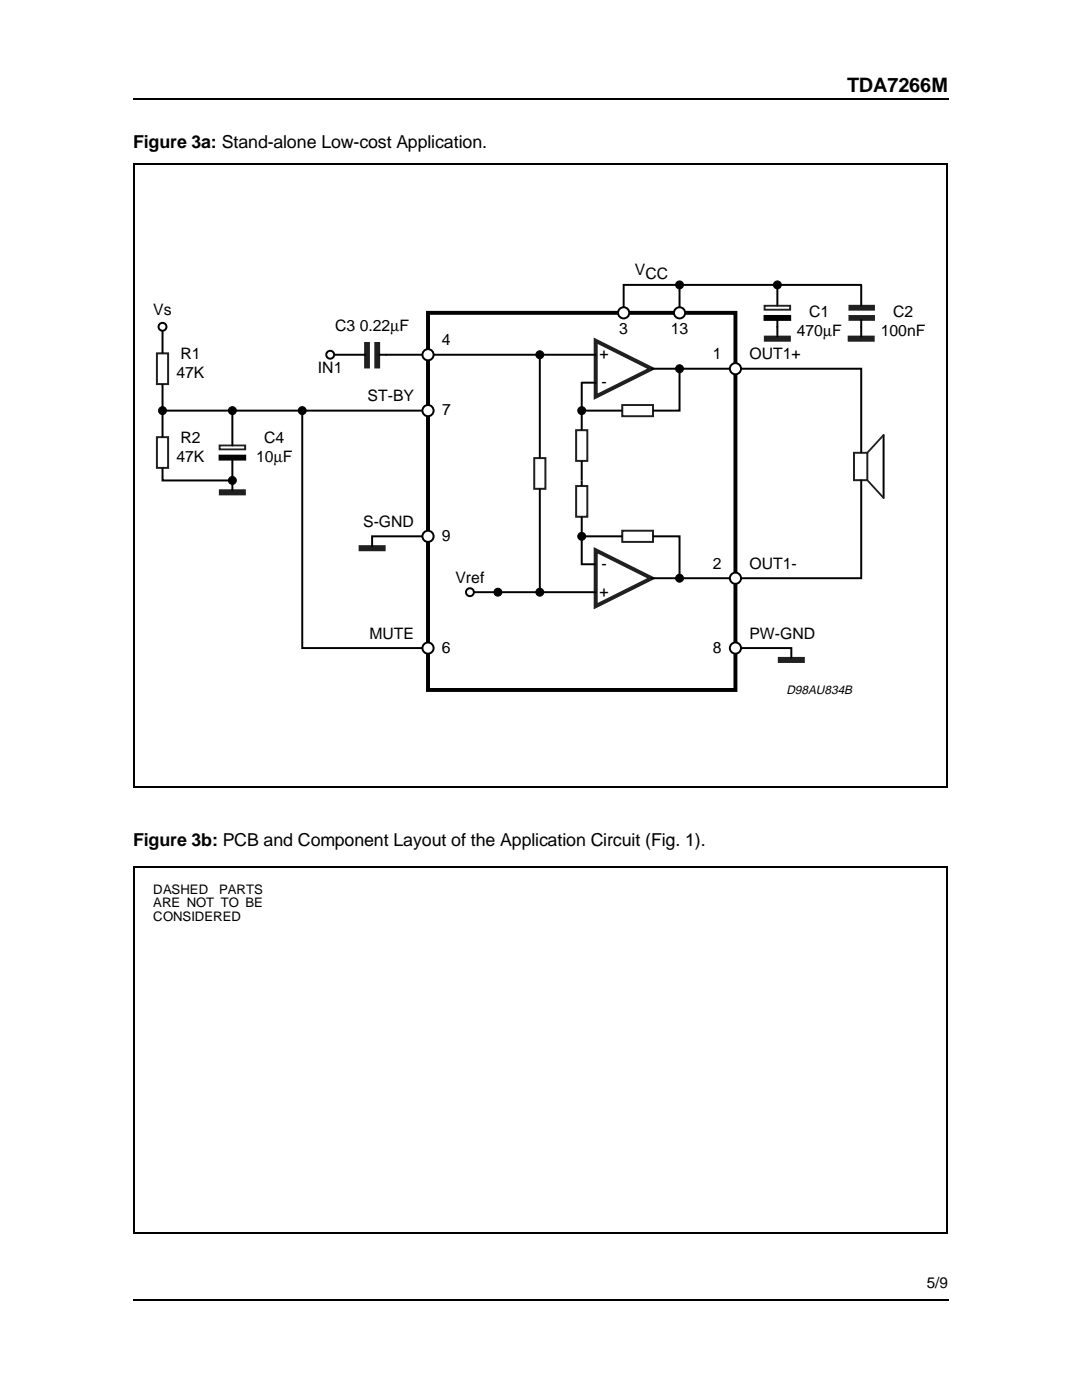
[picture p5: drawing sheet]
<svg xmlns="http://www.w3.org/2000/svg" width="216mm" height="279mm" viewBox="0 0 216 279" stroke-linecap="round" stroke-linejoin="round" font-family="sans-serif">
<path d="M26.6 32.8h162.5M26.8 32.6v124.6M189 32.6v124.6M26.6 157.1h162.5" fill="none" stroke="#000" stroke-width=".34"/>
<path d="M85.4 62.4h61.3v75.3h-61.3z" fill="none" stroke="#000" stroke-width=".79" stroke-linecap="butt"/>
<g fill="#231f20" stroke="#231f20" stroke-width=".37">
<path d="M72.8 68.4h.8v5h-.8z"/>
<path d="M74.9 68.4h.8v5h-.8z"/>
</g>
<path d="M65.9 70.8h6.9M75.7 70.8h43.2M116.1 76.4h2.8M130 73.6h41.8v16.7M176.3 86.8v12.6" fill="none" stroke="#000" stroke-width=".39"/>
<path d="M173.1 95.8l3.2 3.6M176.3 86.8l-3.2 3.6" fill="none" stroke="#231f20" stroke-width=".37"/>
<path d="M170.4 90.4h2.7v5.4h-2.7z" fill="none" stroke="#231f20" stroke-width=".39"/>
<circle cx="135.6" cy="56.9" r=".79" fill="#000" stroke="#000" stroke-width=".2"/>
<path d="M118.9 68l11.1 5.6-11.1 5.6z" fill="none" stroke="#231f20" stroke-width=".79"/>
<g fill="#fff" stroke="#000" stroke-width=".39">
<circle cx="85.4" cy="70.8" r="1.12"/>
<circle cx="146.7" cy="73.6" r="1.12"/>
</g>
<circle cx="135.6" cy="73.6" r=".79" fill="#000" stroke="#000" stroke-width=".2"/>
<path d="M118.9 109.8l11.1 5.6-11.1 5.6z" fill="none" stroke="#231f20" stroke-width=".79"/>
<path d="M171.8 95.9v19.5h-41.8M93.8 118.2h25.1" fill="none" stroke="#000" stroke-width=".39"/>
<circle cx="146.7" cy="115.4" r="1.12" fill="#fff" stroke="#000" stroke-width=".39"/>
<circle cx="135.6" cy="115.4" r=".79" fill="#000" stroke="#000" stroke-width=".2"/>
<circle cx="65.9" cy="70.8" r=".79" fill="#fff" stroke="#000" stroke-width=".39"/>
<path d="M32.4 81.9h53" fill="none" stroke="#000" stroke-width=".39"/>
<circle cx="85.4" cy="81.9" r="1.12" fill="#fff" stroke="#000" stroke-width=".39"/>
<path d="M135.6 56.9v5.5" fill="none" stroke="#000" stroke-width=".39"/>
<circle cx="135.6" cy="62.4" r="1.12" fill="#fff" stroke="#000" stroke-width=".39"/>
<path d="M171.8 56.9h-47.4v5.5" fill="none" stroke="#000" stroke-width=".39"/>
<circle cx="124.4" cy="62.4" r="1.12" fill="#fff" stroke="#000" stroke-width=".39"/>
<path d="M106.6 91.4h2.2v6.2h-2.2zM115 85.8l2.2 .1v6.1h-2.2zM124.2 80.8h6.1v2.3h-6.1zM124.2 105.9h6.1v2.3h-6.1z" fill="none" stroke="#231f20" stroke-width=".4"/>
<path d="M107.7 70.8v20.6M116.1 76.4v9.4M135.6 73.6v8.3h-5.3M107.7 97.6v20.6M116.1 81.9h8.1M116.1 92v3.9M124.2 107h-8.1v5.6h2.8M130.3 107h5.3v8.4" fill="none" stroke="#000" stroke-width=".39"/>
<g fill="#000" stroke="#000" stroke-width=".2">
<circle cx="107.7" cy="70.8" r=".79"/>
<circle cx="116.1" cy="81.9" r=".79"/>
<circle cx="107.7" cy="118.2" r=".79"/>
<circle cx="116.1" cy="107" r=".79"/>
</g>
<circle cx="93.8" cy="118.2" r=".79" fill="#fff" stroke="#000" stroke-width=".39"/>
<path d="M31.3 70.5h2.2v6.2h-2.2z" fill="none" stroke="#231f20" stroke-width=".4"/>
<path d="M32.4 65.2v5.3M32.4 76.7v5.2M46.4 81.9v7M46.4 91.7v6.2M60.3 81.9v47.4h25.1" fill="none" stroke="#000" stroke-width=".39"/>
<path d="M43.8 88.9h5.1v.8h-5.1z" fill="none" stroke="#231f20" stroke-width=".37"/>
<path d="M43.8 90.9h5.1v.8h-5.1z" fill="#000" stroke="#000" stroke-width=".39"/>
<path d="M43.9 97.8h5v.9h-5z" fill="#231f20" stroke="#231f20" stroke-width=".37"/>
<circle cx="60.3" cy="81.9" r=".79" fill="#000" stroke="#000" stroke-width=".2"/>
<circle cx="85.4" cy="129.3" r="1.12" fill="#fff" stroke="#000" stroke-width=".39"/>
<path d="M31.3 87.2h2.2v6.2h-2.2z" fill="none" stroke="#231f20" stroke-width=".4"/>
<path d="M155.1 56.9v4.1M171.8 56.9v4.1M155.1 63.8v3.4M171.8 63.8v3.4M32.4 93.4v2.5h14M32.4 81.9v5.3M85.4 107h-11.1v2M146.7 129.3h11.2v2" fill="none" stroke="#000" stroke-width=".39"/>
<g fill="#000" stroke="#000" stroke-width=".2">
<circle cx="155.1" cy="56.9" r=".79"/>
<circle cx="32.4" cy="81.9" r=".79"/>
<circle cx="99.3" cy="118.2" r=".79"/>
</g>
<path d="M152.6 61h5.1v.8h-5.1z" fill="none" stroke="#231f20" stroke-width=".37"/>
<path d="M152.6 63.1h5.1v.7h-5.1z" fill="#000" stroke="#000" stroke-width=".39"/>
<g fill="#231f20" stroke="#231f20" stroke-width=".37">
<path d="M152.6 67.2h5v.8h-5z"/>
<path d="M169.5 63.1h4.9v.7h-4.9z"/>
<path d="M169.5 61h4.9v.8h-4.9z"/>
<path d="M169.3 67.2h5.1v.8h-5.1z"/>
<path d="M71.7 109h5.1v.8h-5.1z"/>
<path d="M155.4 131.3h5v.8h-5z"/>
</g>
<circle cx="85.4" cy="107" r="1.12" fill="#fff" stroke="#000" stroke-width=".39"/>
<path d="M115 97h2.2v6.1h-2.2z" fill="none" stroke="#231f20" stroke-width=".4"/>
<path d="M116.1 95.9v1.1M116.1 103.1v3.9" fill="none" stroke="#000" stroke-width=".39"/>
<circle cx="46.4" cy="81.9" r=".79" fill="#000" stroke="#000" stroke-width=".2"/>
<circle cx="32.4" cy="65.2" r=".79" fill="#fff" stroke="#000" stroke-width=".39"/>
<circle cx="46.4" cy="95.9" r=".79" fill="#000" stroke="#000" stroke-width=".2"/>
<circle cx="146.7" cy="129.3" r="1.12" fill="#fff" stroke="#000" stroke-width=".39"/>
<path d="M26.6 173h162.5M26.8 172.8v73.4M189 172.8v73.4M26.6 246.2h162.5" fill="none" stroke="#000" stroke-width=".34"/>
<path d="M26.6 259.4h162.7" fill="none" stroke="#000" stroke-width=".25"/>
<path d="M26.6 253h8.1v5.7h-8.1z" fill-rule="evenodd" fill="#fff"/>
<path d="M26.6 19.7h162.6" fill="none" stroke="#000" stroke-width=".25"/>
<text font-size="4" x="169" y="18.4">TDA7266M</text>
<g font-size="3.6">
<text x="26.6" y="29.6">Figure 3a: Stand-alone Low-cost Application.</text>
<text x="26.6" y="168.8">Figure 3b: PCB and Component Layout of the Application Circuit (Fig. 1).</text>
</g>
<g font-size="3.1">
<text x="126.7" y="55">VCC</text>
<text x="30.6" y="62.8">Vs</text>
<text x="161.5" y="63.3">C1</text>
<text x="178.2" y="63.3">C2</text>
<text x="36" y="71.7">R1</text>
<text x="66.9" y="66.1">C3 0.22µF</text>
<text x="88.2" y="68.9">4</text>
<text x="119.6" y="71.7">+</text>
<text x="123.6" y="66.6">3</text>
<text x="133.8" y="66.6">13</text>
<text x="142.2" y="71.7">1</text>
<text x="149.5" y="71.7">OUT1+</text>
<text x="159" y="67.1">470µF</text>
<text x="175.7" y="67.1">100nF</text>
<text x="35.2" y="75.4">47K</text>
<text x="63.4" y="74.5">IN1</text>
<text x="120" y="77.3">-</text>
<text x="73.3" y="80">ST-BY</text>
<text x="88.2" y="82.8">7</text>
<text x="36" y="88.4">R2</text>
<text x="52.7" y="88.4">C4</text>
<text x="35.2" y="92.2">47K</text>
<text x="51.1" y="92.2">10µF</text>
<text x="72.5" y="105.1">S-GND</text>
<text x="88.2" y="107.9">9</text>
<text x="120" y="113.5">-</text>
<text x="142.2" y="113.5">2</text>
<text x="149.5" y="113.5">OUT1-</text>
<text x="90.9" y="116.3">Vref</text>
<text x="119.6" y="119.1">+</text>
<text x="73.7" y="127.4">MUTE</text>
<text x="88.2" y="130.2">6</text>
<text x="142.2" y="130.2">8</text>
<text x="149.5" y="127.4">PW-GND</text>
</g>
<text font-size="3" x="184.9" y="257.1">5/9</text>
<g font-size="2.6">
<text x="30.6" y="178.4">DASHED</text>
<text x="43.7" y="178.4">PARTS</text>
<text x="30.6" y="181.1">ARE NOT TO BE</text>
<text x="30.6" y="183.8">CONSIDERED</text>
</g>
<text font-size="2.4" x="156.9" y="138.6">D98AU834B</text>
</svg>
